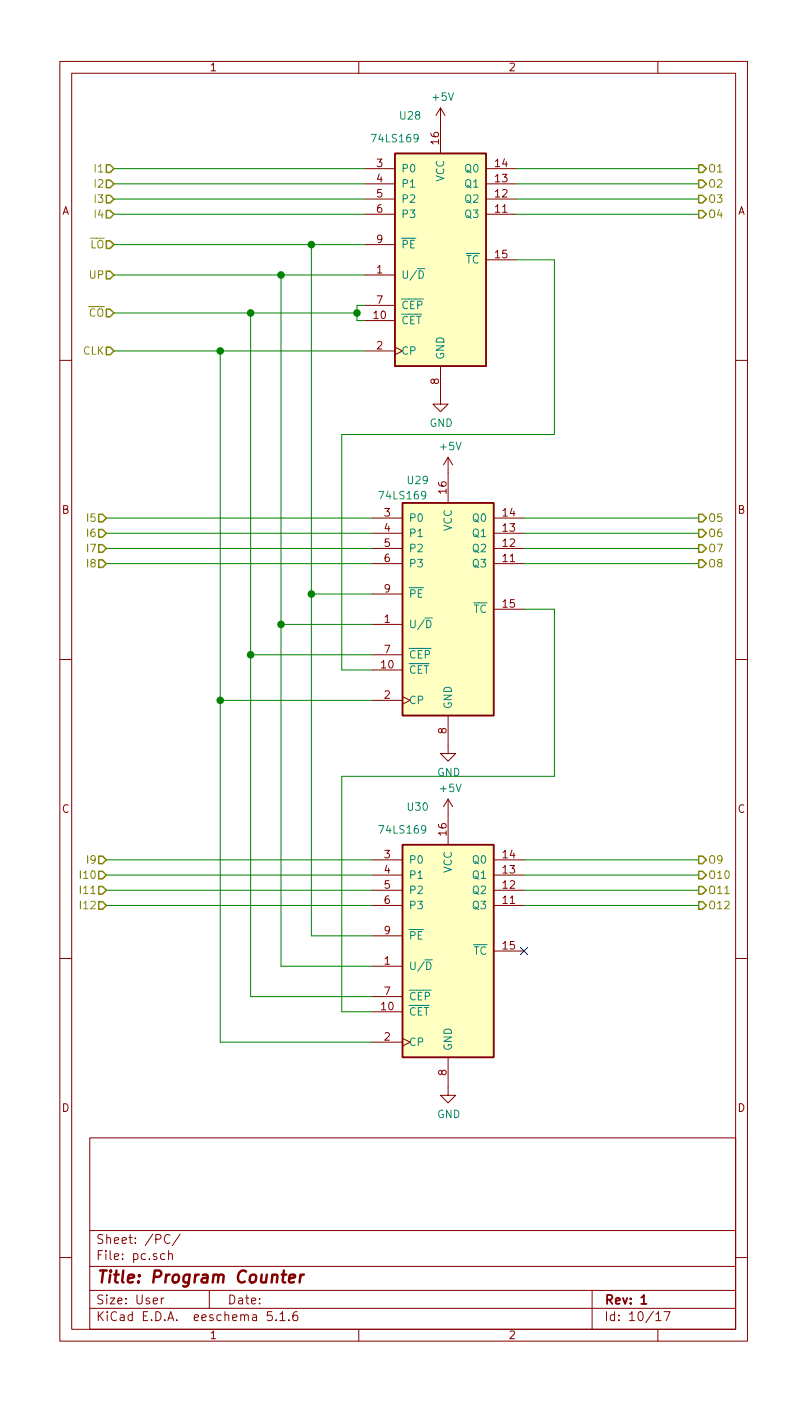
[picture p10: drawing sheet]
<svg xmlns="http://www.w3.org/2000/svg" width="135mm" height="234mm" viewBox="0 0 135 234" stroke-linecap="round" stroke-linejoin="round" font-family="sans-serif">
<g fill="none" stroke="#840000" stroke-width=".17">
<path d="M10 10.3h115v213.9h-115zM12 12.2h111v210.1h-111zM60 10.3v1.9M73.7 18l-.8 1.3M73.7 18v7.7M73.7 18l.7 1.3M110 10.3v1.9M61 35.8h5M61 33.3h5M61 30.7h5M61 28.2h5M81.3 35.8h5.1"/>
<path d="M81.3 33.3h5.1M81.3 30.7h5.1M81.3 28.2h5.1M61 46h5M61 53.6h5M61 58.7h5M61 51.1h5M61 40.9h5M66 58l1.3 .7-1.3 .6M81.3 43.4h5.1M10 60.3h2M73.7 61.2v6.4h1.2l-1.2 1.2-1.3-1.2h1.3"/>
<path d="M74.9 76.5v7.6M74.9 76.5l-.7 1.2M74.9 76.5l.8 1.2M123 60.3h2M62.2 94.2h5.1M62.2 91.7h5.1M62.2 89.2h5.1M62.2 86.6h5.1M62.2 99.3h5.1M82.5 94.2h5.1M82.5 91.7h5.1M82.5 89.2h5.1"/>
<path d="M82.5 86.6h5.1M10 110.3h2M62.2 104.4h5.1M62.2 112h5.1M62.2 117.1h5.1M62.2 109.5h5.1M67.3 116.5l1.3 .6-1.3 .6M74.9 119.6v6.4h1.3l-1.3 1.3-1.2-1.3h1.2M82.5 101.9h5.1M123 110.3h2M74.9 133.6v7.6M74.9 133.6l-.7 1.3"/>
<path d="M74.9 133.6l.8 1.3M62.2 151.4h5.1M62.2 148.8h5.1M62.2 146.3h5.1M62.2 143.8h5.1M62.2 156.5h5.1M82.5 151.4h5.1M82.5 148.8h5.1M82.5 146.3h5.1M82.5 143.8h5.1M82.5 159h5.1M10 160.3h2"/>
<path d="M62.2 161.5h5.1M62.2 169.2h5.1M62.2 174.2h5.1M62.2 166.6h5.1M67.3 173.6l1.3 .6-1.3 .7M74.9 176.8v6.3h1.3l-1.3 1.3-1.2-1.3h1.2M123 160.3h2M15 190.3h108v32h-108zM10 210.3h2M15 218.8h108M15 215.8h108M15 211.7h108"/>
<path d="M15 205.7h108M27 217v1M27.4 217l-.3 .1-.1 .2M27.6 209.7l-.5-.1-.3 .3v.4l.2 .2h.6M28.2 209.7l.2-.1 .4 .1v.9M28.2 209.1v1.5M28.4 206.6a.6 .6 0 0 0-.7-.1 .6 .6 0 0 0-.2 .8 .58 .58 0 0 0 .3 .5 .58 .58 0 0 0 .6 0M30.1 206.3l-1.3 2M35 215.8v3M45.5 219.3h-.7l-.1 .7 .2-.1h.5l.1 .3v.5l-.2 .1-.6-.1M46.8 219.7l.4-.4v1.5M49.7 219.3a.59 .59 0 0 0-.7 .6v.8l.3 .1 .5-.1v-.5l-.1-.3h-.4l-.3 .3"/>
<path d="M99 215.8v6.5M109.7 219.7l.4-.4v1.5M111 219.3h1l-.6 1.5M123 210.3h2M46.2 220.7v.1M46.8 220.8h.9M48.3 220.7v.1M60 222.3v1.9M109.7 220.8h.8M110 222.3v1.9"/>
</g>
<path d="M107.2 216.9l.5-.4v1.5M107.2 218h.9" fill="none" stroke="#840000" stroke-width=".3"/>
<path d="M47.1 213.1h.8M47.5 212.4l-.2 1.8v.1l.4 .1M48.4 213.8l.9-.2v-.4l-.6-.1-.3 .3v.9l.2 .1 .5-.1M50.3 213.1l-.2 1.3M50.8 213.1a.54 .54 0 0 0-.6 .4" fill="none" stroke="#840000" stroke-width=".41"/>
<g fill="#ffffc2" stroke="#ffffc2" stroke-width=".17">
<path d="M67.3 84.1h15.2v35.5h-15.2z"/>
<path d="M67.3 141.2h15.2v35.6h-15.2z"/>
<path d="M66 25.7h15.3v35.5h-15.3z"/>
</g>
<path d="M66 25.7h15.3v35.5h-15.3zM67.3 84.1h15.2v35.5h-15.2zM67.3 141.2h15.2v35.6h-15.2z" fill="none" stroke="#840000" stroke-width=".25"/>
<path d="M69.8 44.9h1.2M70.1 45.3a.64 .64 0 0 1 .7 .6 .64 .64 0 0 1-.7 .6zM71 103.3h1.3M71.3 103.7a.64 .64 0 0 1 .8 .6 .64 .64 0 0 1-.8 .7zM71 160.5h1.3M71.3 160.8a.64 .64 0 0 1 .8 .7 .64 .64 0 0 1-.8 .6z" fill="none" stroke="#008484" stroke-width=".17"/>
<g fill="none" stroke="#008400" stroke-width=".17">
<path d="M19 35.8h42M19 33.3h42M19 30.7h42M19 28.2h42M86.4 35.8h30.4M86.4 33.3h30.4M86.4 30.7h30.4M86.4 28.2h30.4M19 58.7h42M19 40.9h42M19 46h42M19 52.3h40.7"/>
<path d="M36.8 58.7v115.5h25.4M41.9 52.3v114.3h20.3M47 46v115.5h15.2M52.1 40.9v115.6h10.1M61 51.1h-1.3v2.5h1.3M86.4 43.4h6.3v29.2h-35.6v39.4h5.1M17.8 91.7h44.4M17.8 89.2h44.4M17.8 86.6h44.4M17.8 94.2h44.4M52.1 99.3h10.1M87.6 91.7h29.2"/>
<path d="M87.6 89.2h29.2M87.6 86.6h29.2M87.6 94.2h29.2M36.8 117.1h25.4M41.9 109.5h20.3M47 104.4h15.2M87.6 101.9h5.1v27.9h-35.6v39.4h5.1M17.8 143.8h44.4M17.8 151.4h44.4M17.8 148.8h44.4M17.8 146.3h44.4M87.6 143.8h29.2"/>
<path d="M87.6 151.4h29.2M87.6 148.8h29.2M87.6 146.3h29.2"/>
</g>
<g fill="none" stroke="#848400" stroke-width=".25">
<path d="M17.8 27.6h.6l.6 .6-.6 .6h-.6zM17.8 30.1h.6l.6 .6-.6 .7h-.6zM17.8 32.6h.6l.6 .7-.6 .6h-.6zM17.8 35.2h.6l.6 .6-.6 .7h-.6zM116.8 27.6h.7l.6 .6-.6 .6h-.7zM116.8 30.1h.7l.6 .6-.6 .7h-.7zM116.8 32.6h.7l.6 .7-.6 .6h-.7zM116.8 35.2h.7l.6 .6-.6 .7h-.7zM17.8 40.3h.6l.6 .6-.6 .6h-.6zM17.8 45.3h.6l.6 .7-.6 .6h-.6zM17.8 51.7h.6l.6 .6-.6 .7h-.6zM17.8 58h.6l.6 .7-.6 .6h-.6z"/>
<path d="M16.5 86h.6l.7 .6-.7 .7h-.6zM16.5 88.5h.6l.7 .7-.7 .6h-.6zM16.5 91.1h.6l.7 .6-.7 .6h-.6zM16.5 93.6h.6l.7 .6-.7 .7h-.6zM116.8 88.5h.7l.6 .7-.6 .6h-.7zM116.8 91.1h.7l.6 .6-.6 .6h-.7zM116.8 93.6h.7l.6 .6-.6 .7h-.7zM116.8 86h.7l.6 .6-.6 .7h-.7zM16.5 145.7h.6l.7 .6-.7 .6h-.6zM16.5 148.2h.6l.7 .6-.7 .7h-.6zM16.5 150.8h.6l.7 .6-.7 .6h-.6zM16.5 143.1h.6l.7 .7-.7 .6h-.6z"/>
<path d="M116.8 150.8h.7l.6 .6-.6 .6h-.7zM116.8 143.1h.7l.6 .7-.6 .6h-.7zM116.8 145.7h.7l.6 .6-.6 .6h-.7zM116.8 148.2h.7l.6 .6-.6 .7h-.7z"/>
</g>
<g fill="#008400" stroke="#008400" stroke-width=".25">
<circle cx="41.9" cy="109.5" r=".51"/>
<circle cx="36.8" cy="58.7" r=".51"/>
<circle cx="41.9" cy="52.3" r=".51"/>
<circle cx="36.8" cy="117.1" r=".51"/>
<circle cx="59.7" cy="52.3" r=".51"/>
<circle cx="47" cy="104.4" r=".51"/>
<circle cx="47" cy="46" r=".51"/>
<circle cx="52.1" cy="99.3" r=".51"/>
<circle cx="52.1" cy="40.9" r=".51"/>
</g>
<path d="M87 158.4l1.2 1.2M88.2 158.4l-1.2 1.2" fill="none" stroke="#000084" stroke-width=".17"/>
<text font-size="2.8" fill="#840000" x="16" y="214.5">Title: Program Counter</text>
<g font-size="2.1" fill="#840000">
<text x="16" y="208">Sheet: /PC/</text>
<text x="16" y="210.7">File: pc.sch</text>
<text x="16" y="220.9">KiCad E.D.A. eeschema 5.1.6</text>
<text x="16" y="218.1">Size: User</text>
<text x="38" y="218.1">Date:</text>
<text x="101" y="218.1">Rev: 1</text>
<text x="101" y="220.9">Id: 10/17</text>
</g>
<g font-size="1.8" fill="#840000">
<text x="35" y="11.9">1</text>
<text x="85" y="11.9">2</text>
<text x="63" y="27.9">3</text>
<text x="73.4" y="24.1" transform="rotate(-90 73.4 24.1)">16</text>
<text x="82.9" y="27.9">14</text>
<text x="10.4" y="35.9">A</text>
<text x="63" y="30.5">4</text>
<text x="63" y="33">5</text>
<text x="63" y="35.6">6</text>
<text x="82.9" y="35.6">11</text>
<text x="82.9" y="33">12</text>
<text x="82.9" y="30.5">13</text>
<text x="123.4" y="35.9">A</text>
<text x="63" y="40.6">9</text>
<text x="63" y="45.7">1</text>
<text x="82.9" y="43.2">15</text>
<text x="62.5" y="53.3">10</text>
<text x="63" y="50.8">7</text>
<text x="63" y="58.4">2</text>
<text x="73.4" y="64.2" transform="rotate(-90 73.4 64.2)">8</text>
<text x="74.7" y="82.5" transform="rotate(-90 74.7 82.5)">16</text>
<text x="10.4" y="85.9">B</text>
<text x="64.3" y="86.4">3</text>
<text x="64.3" y="88.9">4</text>
<text x="84.1" y="88.9">13</text>
<text x="84.1" y="86.4">14</text>
<text x="123.4" y="85.9">B</text>
<text x="64.3" y="91.4">5</text>
<text x="64.3" y="94">6</text>
<text x="84.1" y="94">11</text>
<text x="84.1" y="91.4">12</text>
<text x="64.3" y="99.1">9</text>
<text x="84.1" y="101.6">15</text>
<text x="64.3" y="104.1">1</text>
<text x="63.8" y="111.8">10</text>
<text x="64.3" y="109.2">7</text>
<text x="64.3" y="116.8">2</text>
<text x="74.7" y="122.7" transform="rotate(-90 74.7 122.7)">8</text>
<text x="10.4" y="135.9">C</text>
<text x="123.4" y="135.9">C</text>
<text x="64.3" y="143.5">3</text>
<text x="74.7" y="139.7" transform="rotate(-90 74.7 139.7)">16</text>
<text x="84.1" y="143.5">14</text>
<text x="64.3" y="146.1">4</text>
<text x="64.3" y="148.6">5</text>
<text x="84.1" y="148.6">12</text>
<text x="84.1" y="146.1">13</text>
<text x="64.3" y="151.1">6</text>
<text x="84.1" y="151.1">11</text>
<text x="64.3" y="161.3">1</text>
<text x="64.3" y="156.2">9</text>
<text x="84.1" y="158.8">15</text>
<text x="64.3" y="166.4">7</text>
<text x="63.8" y="168.9">10</text>
<text x="64.3" y="174">2</text>
<text x="74.7" y="179.8" transform="rotate(-90 74.7 179.8)">8</text>
<text x="10.4" y="185.9">D</text>
<text x="123.4" y="185.9">D</text>
<text x="35" y="223.9">1</text>
<text x="85" y="223.9">2</text>
</g>
<g font-size="1.8" fill="#008484">
<text x="72.4" y="16.9">+5V</text>
<text x="62.5" y="23.8">74LS169</text>
<text x="67" y="20">U28</text>
<text x="67.1" y="28.8">P0</text>
<text x="77.9" y="28.8">Q0</text>
<text x="67.1" y="31.4">P1</text>
<text x="67.1" y="33.9">P2</text>
<text x="74.3" y="30.4" transform="rotate(-90 74.3 30.4)">VCC</text>
<text x="77.9" y="33.9">Q2</text>
<text x="77.9" y="31.4">Q1</text>
<text x="67.1" y="36.5">P3</text>
<text x="67.1" y="41.5">PE</text>
<text x="77.9" y="36.5">Q3</text>
<text x="67.1" y="46.6">U/D</text>
<text x="77.9" y="44.1">TC</text>
<text x="67.1" y="51.7">CEP</text>
<text x="67.1" y="54.2">CET</text>
<text x="67.1" y="59.3">CP</text>
<text x="74.3" y="60.2" transform="rotate(-90 74.3 60.2)">GND</text>
<text x="71.8" y="71.4">GND</text>
<text x="73.7" y="75.3">+5V</text>
<text x="63.7" y="83.5">74LS169</text>
<text x="68.2" y="81">U29</text>
<text x="68.3" y="87.3">P0</text>
<text x="68.3" y="89.8">P1</text>
<text x="75.6" y="88.8" transform="rotate(-90 75.6 88.8)">VCC</text>
<text x="79.2" y="89.8">Q1</text>
<text x="79.2" y="87.3">Q0</text>
<text x="68.3" y="92.3">P2</text>
<text x="68.3" y="94.9">P3</text>
<text x="79.2" y="94.9">Q3</text>
<text x="79.2" y="92.3">Q2</text>
<text x="68.3" y="100">PE</text>
<text x="68.3" y="105">U/D</text>
<text x="79.2" y="102.5">TC</text>
<text x="68.3" y="112.7">CET</text>
<text x="68.3" y="110.1">CEP</text>
<text x="68.3" y="117.7">CP</text>
<text x="75.6" y="118.6" transform="rotate(-90 75.6 118.6)">GND</text>
<text x="73.1" y="129.8">GND</text>
<text x="68.2" y="135.6">U30</text>
<text x="73.7" y="132.4">+5V</text>
<text x="63.7" y="139.4">74LS169</text>
<text x="68.3" y="144.4">P0</text>
<text x="68.3" y="146.9">P1</text>
<text x="68.3" y="149.5">P2</text>
<text x="75.6" y="146" transform="rotate(-90 75.6 146)">VCC</text>
<text x="79.2" y="149.5">Q2</text>
<text x="79.2" y="146.9">Q1</text>
<text x="79.2" y="144.4">Q0</text>
<text x="68.3" y="152">P3</text>
<text x="79.2" y="152">Q3</text>
<text x="68.3" y="157.1">PE</text>
<text x="79.2" y="159.6">TC</text>
<text x="68.3" y="162.2">U/D</text>
<text x="68.3" y="167.3">CEP</text>
<text x="68.3" y="169.8">CET</text>
<text x="68.3" y="174.9">CP</text>
<text x="75.6" y="175.8" transform="rotate(-90 75.6 175.8)">GND</text>
<text x="73.1" y="186.9">GND</text>
</g>
<g font-size="1.8" fill="#848400">
<text x="16.1" y="28.8">I1</text>
<text x="118.4" y="28.8">O1</text>
<text x="16.1" y="31.4">I2</text>
<text x="16.1" y="33.9">I3</text>
<text x="118.4" y="31.4">O2</text>
<text x="118.4" y="33.9">O3</text>
<text x="15.1" y="41.5">LO</text>
<text x="16.1" y="36.5">I4</text>
<text x="118.4" y="36.5">O4</text>
<text x="15.1" y="46.6">UP</text>
<text x="14.9" y="53">CO</text>
<text x="13.9" y="59.3">CLK</text>
<text x="14.8" y="87.3">I5</text>
<text x="14.8" y="89.8">I6</text>
<text x="118.4" y="89.8">O6</text>
<text x="118.4" y="87.3">O5</text>
<text x="14.8" y="92.3">I7</text>
<text x="14.8" y="94.9">I8</text>
<text x="118.4" y="92.3">O7</text>
<text x="118.4" y="94.9">O8</text>
<text x="13.8" y="146.9">I10</text>
<text x="13.8" y="149.5">I11</text>
<text x="14.8" y="144.4">I9</text>
<text x="118.4" y="144.4">O9</text>
<text x="118.4" y="146.9">O10</text>
<text x="118.4" y="149.5">O11</text>
<text x="13.8" y="152">I12</text>
<text x="118.4" y="152">O12</text>
</g>
</svg>
